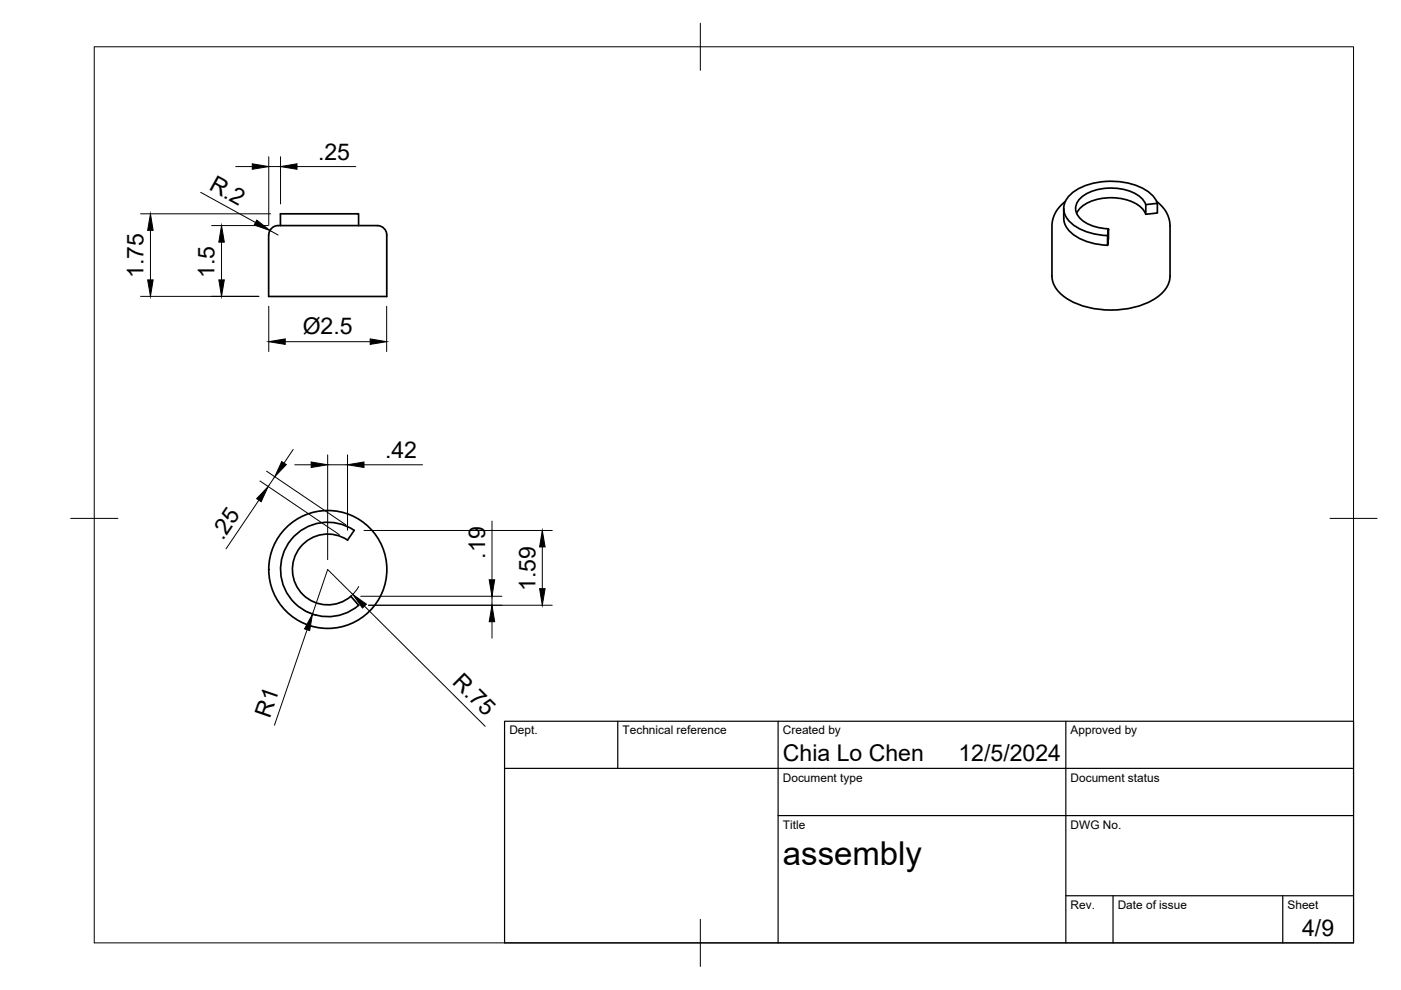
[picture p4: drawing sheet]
<svg xmlns="http://www.w3.org/2000/svg" width="297mm" height="210mm" viewBox="0 0 297 210" stroke-linecap="round" stroke-linejoin="round" font-family="sans-serif">
<!-- layer: Visible -->
<g fill="none" stroke="#000" stroke-width=".36">
<path d="M57.6 48.4a4.8 4.8 0 0 1 3.3-.6h18.1a2.97 2.97 0 0 1 2.7 1l.3 1v13.1h-25v-13.1l.1-.5zM59.5 47.8v-2.5h16.5v2.5M225.5 44.2a5.3 5.3 0 0 0 1.5 5.1 12.1 12.1 0 0 0 7.8 2.7M225.9 42.7a6.7 6.7 0 0 0-2.9 5.2v10.6a6 6 0 0 0 3.2 4.8 19.3 19.3 0 0 0 18.7 0 6 6 0 0 0 3.2-4.8v-10.6a6.6 6.6 0 0 0-2.9-5.2M228.3 45.2a6.8 6.8 0 0 1 5.4-3.1 10.4 10.4 0 0 1 8.5 2.1l.7 1.2M235 48.5v2.1l-.2 1.4v-2zM242.9 43.4a6.8 6.8 0 0 0-5.9-3.4 9.9 9.9 0 0 0-8.3 2.4 3.1 3.1 0 0 0 1.4 4.8 10.2 10.2 0 0 0 4.9 1.3M242.9 43.4l2.5-.3v2.1l-2.5 .2zM245.4 43.1a7.4 7.4 0 0 0-5.6-4.1 15.3 15.3 0 0 0-12.2 1.7 4 4 0 0 0-.5 6.6 12.2 12.2 0 0 0 7.7 2.7M73.7 114.5l1.4-2a10 10 0 0 0-13.4 1.9 10 10 0 0 0 .8 13.5 10 10 0 0 0 13.6 .4M73.7 114.5a7.5 7.5 0 0 0-10 1.5 7.5 7.5 0 0 0 .6 10.1 7.5 7.5 0 0 0 10.1 .3M74.4 126.4l1.6 1.9"/>
<circle cx="69.5" cy="120.7" r="12.5"/>
</g>
<!-- layer: BORDER -->
<path d="M20 9.9h267v190h-267zM148.5 4.9v10M15 109.9h10M282 109.9h10M148.5 194.9v10" fill="none" stroke="#000" stroke-width=".21"/>
<!-- layer: TITLEBLOCK -->
<path d="M107 152.9h180v47h-180zM131 152.9v10M165 152.9v47M226 152.9v47M107 162.9h180M165 172.9h122M226 189.9h61M236 189.9v10M272 189.9v10" fill="none" stroke="#000" stroke-width=".25"/>
<!-- layer: FD_Dimensions -->
<g fill="none" stroke="#000" stroke-width=".21">
<path d="M50 35.3h3.5M57 33.2v14.5M57 35.3h2.5M59.5 33.2v10M63 35.3h12.4M29.8 45.3h27.6M31.9 48.8v10.5M42.5 40.8l11.7 6.4M44.9 47.8h12M47 51.3v8M57.2 48.9l1.8 .9M29.8 62.8h25.1"/>
<path d="M57 64.9v9.6M60.5 72.4h18M82 64.9v9.6M56.5 99.9l16.8 11.4M62.2 95.3l-2 2.9M62.5 98.5h3.5M69.5 96.4v22.3M69.5 98.5h4.2M73.7 96.4v16M77.2 98.5h12.4M54.9 106.1l-7 10.3M55.1 102l16.8 11.4"/>
<path d="M58.3 101.1l-1.4 2.1M77.2 112.5h39.9M104.3 110.5v12.4M115 116v8.8M64.3 129.3l1.5 .7 1.6 .5M65.1 133.5l-6.9 20.3M74.8 126l-5.3-5.3-3.2 9.5M76.1 124.4l-1 1.3-.7 .7M76.5 126.4h29.9M77.3 128.5l25.6 25.5M78.1 128.3h39M104.3 126.4v1.9"/>
<path d="M104.3 131.8v3.5"/>
</g>
<g fill="#000" stroke="#000" stroke-width=".21">
<path d="M53.5 34.7l3.5 .6-3.5 .6zM59.5 35.3l3.5-.6v1.2zM31.3 59.3h1.2l-.6 3.5zM31.9 45.3l.6 3.5h-1.2zM46.4 59.3h1.2l-.6 3.5zM47 47.8l.6 3.5h-1.2zM54.4 46.7l2.8 2.2-3.3-1.2zM57 72.4l3.5-.5v1.1zM78.5 71.9l3.5 .5-3.5 .6zM59.7 97.9l1 .6-2.4 2.6zM66 98l3.5 .5-3.5 .6zM73.7 98.5l3.5-.5v1.1z"/>
<path d="M56.9 103.2l-1.5 3.2-1-.7zM115 112.5l.6 3.5h-1.2zM66.3 130.2l-.6 3.5-1.1-.4zM74.8 126l2.9 2.1-.8 .8zM104.3 128.3l.6 3.5h-1.2zM103.7 122.9h1.2l-.6 3.5zM114.4 124.8h1.2l-.6 3.5z"/>
</g>
<text font-size="7" x="166" y="183.4">assembly</text>
<g font-size="4.9">
<text x="67.4" y="33.9">.25</text>
<text x="44.1" y="40" transform="rotate(29 44.1 40)">R.2</text>
<text x="30.4" y="59" transform="rotate(-90 30.4 59)">1.75</text>
<text x="45.5" y="58.9" transform="rotate(-90 45.5 58.9)">1.5</text>
<text x="64.2" y="70.9">Ø2.5</text>
<text x="81.6" y="97.1">.42</text>
<text x="47.2" y="114.8" transform="rotate(-56 47.2 114.8)">.25</text>
<text x="102.8" y="118.5" transform="rotate(-90 102.8 118.5)">.19</text>
<text x="113.5" y="125.3" transform="rotate(-90 113.5 125.3)">1.59</text>
<text x="95.7" y="144.8" transform="rotate(45 95.7 144.8)">R.75</text>
<text x="57.2" y="152.4" transform="rotate(-71 57.2 152.4)">R1</text>
<text x="166" y="161.4">Chia Lo Chen</text>
<text x="203.2" y="161.4">12/5/2024</text>
<text x="276.1" y="198.6">4/9</text>
</g>
<g font-size="2.5">
<text x="108" y="155.7">Dept.</text>
<text x="132" y="155.7">Technical reference</text>
<text x="166" y="155.7">Created by</text>
<text x="227" y="155.7">Approved by</text>
<text x="166" y="165.7">Document type</text>
<text x="227" y="165.7">Document status</text>
<text x="166" y="175.7">Title</text>
<text x="227" y="175.7">DWG No.</text>
<text x="227" y="192.7">Rev.</text>
<text x="237" y="192.7">Date of issue</text>
<text x="273" y="192.7">Sheet</text>
</g>
</svg>
